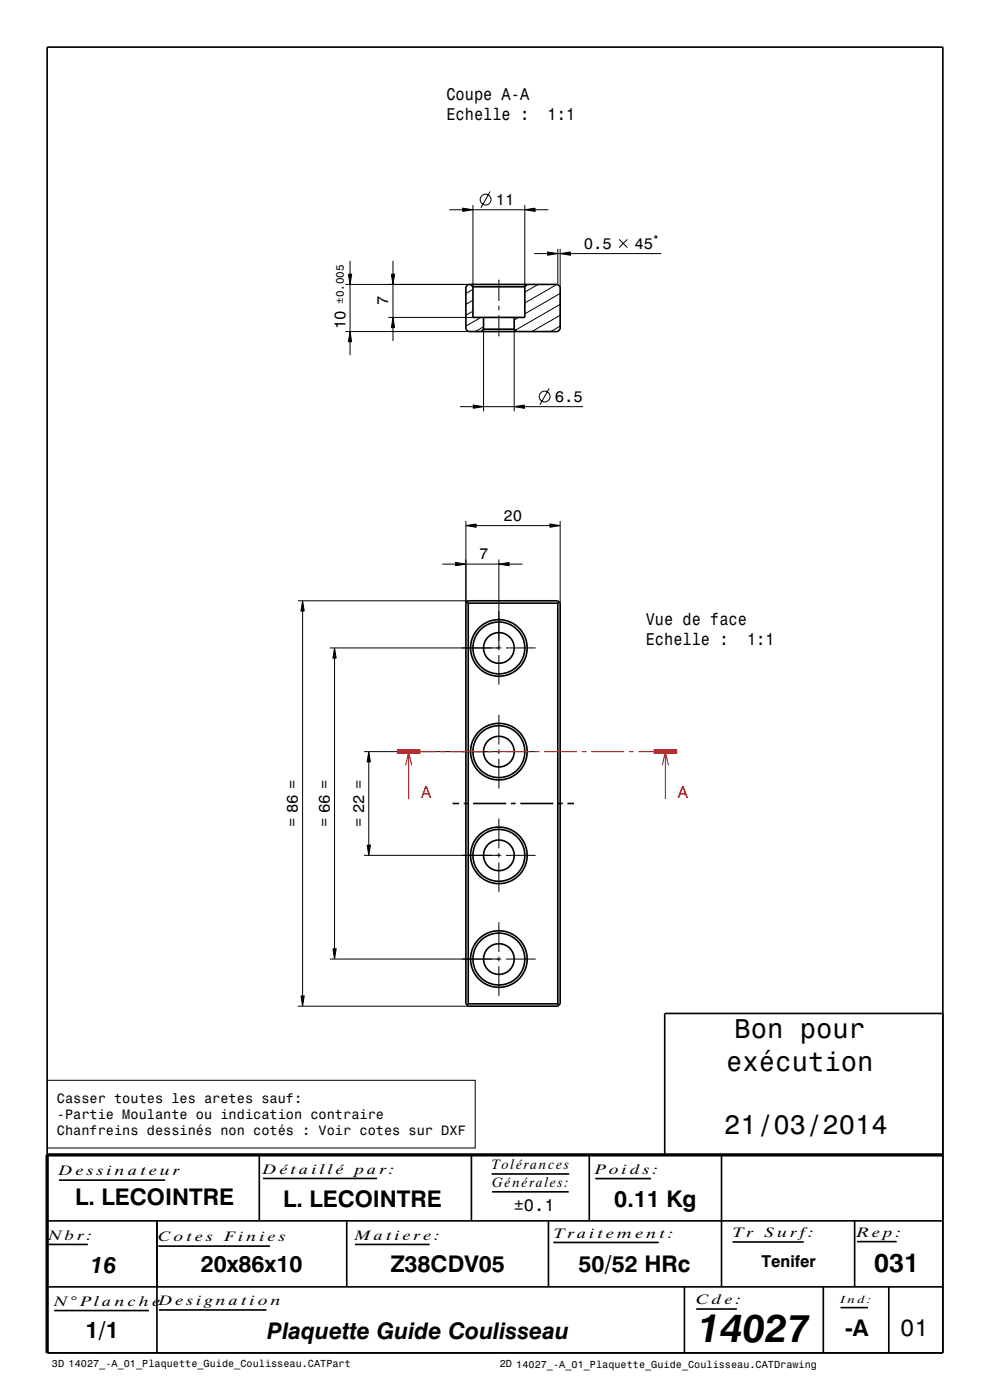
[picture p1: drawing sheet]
<svg xmlns="http://www.w3.org/2000/svg" width="210mm" height="297mm" viewBox="0 0 210 297" stroke-linecap="round" stroke-linejoin="round" font-family="sans-serif">
<g fill="none" stroke="#000" stroke-width=".21">
<path d="M73.9 58.2h.7l-.3 2.1zM74.3 55.3v2.9M83 58.2h.7l-.3 2.1zM83.4 55.3v2.9M95.3 44.5h2.8M98.1 44.2l2.2 .3-2.2 .3zM100.3 43.5v17.3M100.3 44.5h11M104 40.6l-2 3.5M105.8 59.3v4.5M111.3 44.5l2.2-.3v.6zM111.3 43.5v17.3"/>
<path d="M113.3 53.8h2.8M113.5 44.5h2.8M116.1 53.5l2.2 .3-2.2 .3zM118.3 52.8v7.5M118.3 53.8h.5M118.8 53.8l2.2-.3v.6zM118.8 52.8v8M121 53.8h19.3M131.3 50.8l1.8 1.7M133.1 50.8l-1.8 1.7M138.9 50.2l.3-.2 .1 .3-.3 .2zM73.3 60.3h26"/>
<path d="M73.3 70.3h26M74.3 70.3l.3 2.2h-.7zM74.3 60.3v10M74.3 72.5v2.8M82.4 67.3h17.9M83.4 67.3l.3 2.2h-.7zM83.4 60.3v7M83.4 69.5v2.8M100.3 66l-1.5 .9M100.3 63.7l-1.5 .9M100.3 61.4l-1.5 .9M102 67.3l-3.2 1.9"/>
<path d="M102.6 69.3l-1.8 1M102.6 69.8v17.5M105.8 64.8v1M105.8 66.8v4.5M109.1 69.8v17.5M110 67.3l-.9 .6M114.1 60.3l-2.8 1.7M118.1 60.3l-6.8 4M118.8 69.2l-2 1.1M118.8 66.9l-6 3.4M118.8 64.6l-9.5 5.5M118.8 62.3l-7.5 4.3"/>
<path d="M97.6 86.3h2.8M100.4 85.9l2.2 .4-2.2 .3zM102.6 86.3h6.5M109.1 86.3l2.1-.4v.7zM111.2 86.3h12.5M116.5 82.4l-2 3.4M93.8 119.7h2.9M96.7 119.3l2.1 .4-2.1 .3zM98.8 111.5l2.2-.3v.6zM98.8 110.5v17.5M98.8 119.7h7M101 111.5h15.6"/>
<path d="M105.8 119.7l2.2-.4v.7zM105.8 118.7v19.3M108 119.7h2.8M116.6 111.2l2.2 .3-2.2 .3zM118.8 110.5v17.5M63.2 127.5h36.1M64.2 127.5l.3 2.1h-.7zM64.2 129.6v81.7M70 137.5h36.3M71 137.5l.3 2.1h-.7zM71 139.6v61.7M105.8 139v6.3"/>
<path d="M107.3 137.5h6.3M77.2 159.5h29.1M78.2 159.5l.4 2.1h-.7zM105.8 151.7v6.3M105.8 159v1M107.3 159.5h6.3M77.9 179.3h.7l-.4 2.2zM78.2 161.6v17.7M105.8 161v6.3M105.8 173.7v6.3M77.2 181.5h29.1M105.8 181v1"/>
<path d="M105.8 183v6.3M105.8 195.7v6.3M107.3 181.5h6.3M63.2 213.5h36.1M63.8 211.3h.7l-.3 2.2zM70 203.5h36.3M70.6 201.3h.7l-.3 2.2zM105.8 203v1M105.8 205v6.3M107.3 203.5h6.3M10.1 229.2h90.7v14.3h-90.7z"/>
<circle cx="103" cy="42.3" r="1.15"/>
<circle cx="115.5" cy="84.1" r="1.15"/>
</g>
<g fill="none" stroke="#000" stroke-width=".35">
<path d="M10 10h190v277h-190zM99.3 60.3h19l.5 .5v9l-.5 .5h-19l-.5-.5v-9zM99.8 60.3l.5 .5M100.3 60.8v6.5h11v-6.5M100.3 60.8h11M102.6 69.8l-.5 .5M102.6 69.8h6.5M102.6 67.3v2.5M109.1 69.8l.5 .5M109.1 67.3v2.5M111.8 60.3l-.5 .5M99.1 127.7l.2-.2h19l.5 .5v85l-.2 .2"/>
<path d="M99.1 127.7l-.3 .3v85l.5 .5h19l.3-.3M99.1 127.7l.2 .3M99.3 128v85M99.3 128h19M118.3 128v85M118.6 127.7l-.3 .3M96 170.5h1.4M98.4 170.5h1M100.4 170.5h7M108.4 170.5h1M110.4 170.5h7M118.4 170.5h1"/>
<path d="M120.4 170.5h1.3M99.3 213h19M99.3 213l-.2 .2M118.3 213l.3 .2M200 215h-59v30M10 259h190M12.5 250.4h22.5M33.3 259v28M55 245v13.9M55.8 250h24.2M73.6 259.1v13.9M100 245v13.9"/>
<path d="M104.3 249.1h16.5M104.4 252.8h16.2M116.3 259.1v13.9M125 244.9v14M126.3 250h11.8M153 245v28M181.3 259v14M10 273h190M10.3 264h8.3M11.5 278h20.1M33.6 264.4h23.7M33.7 277.9h22.8"/>
<path d="M75.3 264h15.8M117.4 263.6h22.3M145.2 273v14M147.7 277.7h8.6M155.4 263.5h15.1M174.6 273v14M178.3 277.4h5.8M181.8 263.4h8.4M188.5 273v14"/>
<circle cx="105.8" cy="137.5" r="5.5"/>
<circle cx="105.8" cy="137.5" r="6"/>
<circle cx="105.8" cy="137.5" r="3.2"/>
<circle cx="105.8" cy="159.5" r="5.5"/>
<circle cx="105.8" cy="159.5" r="3.2"/>
<circle cx="105.8" cy="159.5" r="6"/>
<circle cx="105.8" cy="181.5" r="6"/>
<circle cx="105.8" cy="181.5" r="5.5"/>
<circle cx="105.8" cy="181.5" r="3.3"/>
<circle cx="105.8" cy="203.5" r="6"/>
<circle cx="105.8" cy="203.5" r="5.5"/>
<circle cx="105.8" cy="203.5" r="3.3"/>
</g>
<path d="M200 245h-190v42" fill="none" stroke="#000" stroke-width=".7" stroke-linecap="butt"/>
<path d="M84.2 159.5h5M138.6 159.5h5" fill="none" stroke="#f00" stroke-width="1" stroke-linecap="butt"/>
<g fill="none" stroke="#f00" stroke-width=".21">
<path d="M86.7 159.5v10M89.2 159.5h3.2M93.4 159.5h1M95.4 159.5h7M103.4 159.5h1M105.4 159.5h7M113.4 159.5h1M115.4 159.5h7M123.4 159.5h1M125.4 159.5h7M133.4 159.5h1M135.4 159.5h3.2"/>
<path d="M141.1 159.5v10M86 162.4l.7-2.9 .6 2.9M140.5 162.4l.6-2.9 .7 2.9"/>
</g>
<g fill="#000">
<path d="M73.9 58.2h.7l-.3 2.1z" fill-rule="evenodd"/>
<path d="M83 58.2h.7l-.3 2.1z" fill-rule="evenodd"/>
<path d="M98.1 44.2l2.2 .3-2.2 .3z" fill-rule="evenodd"/>
<path d="M111.3 44.5l2.2-.3v.6z" fill-rule="evenodd"/>
<path d="M116.1 53.5l2.2 .3-2.2 .3z" fill-rule="evenodd"/>
<path d="M118.8 53.8l2.2-.3v.6z" fill-rule="evenodd"/>
<path d="M74.3 70.3l.3 2.2h-.7z" fill-rule="evenodd"/>
<path d="M83.4 67.3l.3 2.2h-.7z" fill-rule="evenodd"/>
<path d="M100.4 85.9l2.2 .4-2.2 .3z" fill-rule="evenodd"/>
<path d="M109.1 86.3l2.1-.4v.7z" fill-rule="evenodd"/>
<path d="M98.8 111.5l2.2-.3v.6z" fill-rule="evenodd"/>
<path d="M105.8 119.7l2.2-.4v.7z" fill-rule="evenodd"/>
<path d="M116.6 111.2l2.2 .3-2.2 .3z" fill-rule="evenodd"/>
<path d="M64.2 127.5l.3 2.1h-.7z" fill-rule="evenodd"/>
<path d="M71 137.5l.3 2.1h-.7z" fill-rule="evenodd"/>
<path d="M96.7 119.3l2.1 .4-2.1 .3z" fill-rule="evenodd"/>
<path d="M77.9 179.3h.7l-.4 2.2z" fill-rule="evenodd"/>
<path d="M78.2 159.5l.4 2.1h-.7z" fill-rule="evenodd"/>
<path d="M63.8 211.3h.7l-.3 2.2z" fill-rule="evenodd"/>
<path d="M70.6 201.3h.7l-.3 2.2z" fill-rule="evenodd"/>
</g>
<text font-size="8.3" x="148.1" y="284.7">14027</text>
<g font-size="5.8">
<text x="155.8" y="220.2">Bon pour</text>
<text x="154.1" y="227.1">exécution</text>
<text x="153.6" y="240.6">21/03/2014</text>
</g>
<text font-size="5.6" x="185.5" y="269.9">031</text>
<text font-size="5" x="190.9" y="283.3">01</text>
<g font-size="4.9">
<text x="16" y="255.6">L. LECOINTRE</text>
<text x="60" y="256">L. LECOINTRE</text>
<text x="130.3" y="256">0.11 Kg</text>
<text x="42.6" y="269.7">20x86x10</text>
<text x="82.9" y="269.7">Z38CDV05</text>
<text x="122.7" y="269.9">50/52 HRc</text>
<text x="19.2" y="270">16</text>
<text x="18.2" y="283.9">1/1</text>
<text x="56.7" y="284">Plaquette Guide Coulisseau</text>
<text x="179.3" y="283.4">-A</text>
</g>
<g font-size="3.6">
<text x="94.7" y="21.2">Coupe A-A</text>
<text x="94.7" y="25.5">Echelle :</text>
<text x="116.2" y="25.5">1:1</text>
<text x="137" y="132.5">Vue de face</text>
<text x="137" y="136.9">Echelle :</text>
<text x="158.5" y="136.9">1:1</text>
<text x="109" y="257">±0.1</text>
</g>
<g font-size="3.6" fill="#f00">
<text x="89.3" y="169.4">A</text>
<text x="143.8" y="169.4">A</text>
</g>
<text font-size="3.5" x="161.5" y="268.7">Tenifer</text>
<g font-size="3.3">
<text x="105.2" y="43.5">11</text>
<text x="123.8" y="52.8">0.5</text>
<text x="134.6" y="52.8">45</text>
<text x="82.4" y="64.8" transform="rotate(-90 82.4 64.8)">7</text>
<text x="73.3" y="69.8" transform="rotate(-90 73.3 69.8)">10</text>
<text x="117.7" y="85.3">6.5</text>
<text x="106.8" y="110.5">20</text>
<text x="101.6" y="118.7">7</text>
<text x="63.2" y="175.4" transform="rotate(-90 63.2 175.4)">= 86 =</text>
<text x="70" y="175.4" transform="rotate(-90 70 175.4)">= 66 =</text>
<text x="77.2" y="175.4" transform="rotate(-90 77.2 175.4)">= 22 =</text>
</g>
<g font-size="2.9">
<text x="12.1" y="234">Casser toutes les aretes sauf:</text>
<text x="12.1" y="237.4">-Partie Moulante ou indication contraire</text>
<text x="12.1" y="240.9">Chanfreins dessinés non cotés : Voir cotes sur DXF</text>
<text x="12.5" y="249.4">D e s s i n a t e u r</text>
<text x="55.8" y="249">D é t a i l l é</text>
<text x="75.3" y="249">pa r :</text>
<text x="104.3" y="248.1">Tolérances</text>
<text x="104.4" y="251.8">Générales:</text>
<text x="126.3" y="249">Po i d s :</text>
<text x="10.3" y="263">Nb r :</text>
<text x="33.6" y="263.4">C o t e s</text>
<text x="47.6" y="263.4">Fi n i e s</text>
<text x="75.3" y="263">Ma t i e r e :</text>
<text x="117.4" y="262.6">Tr a i t e m e n t :</text>
<text x="155.4" y="262.5">Tr</text>
<text x="162.2" y="262.5">S u r f:</text>
<text x="181.8" y="262.4">R e p:</text>
<text x="11.5" y="277">N° Pl a n c h e</text>
<text x="33.7" y="276.9">D e s i gn a t i o n</text>
<text x="147.7" y="276.7">C d e :</text>
</g>
<text font-size="2.3" x="72.9" y="64.5" transform="rotate(-90 72.9 64.5)">±0.005</text>
<g font-size="2.2">
<text x="178.3" y="276.4">In d :</text>
<text x="11" y="290.1">3D 14027_-A_01_Plaquette_Guide_Coulisseau.CATPart</text>
<text x="106" y="290.1">2D 14027_-A_01_Plaquette_Guide_Coulisseau.CATDrawing</text>
</g>
</svg>
